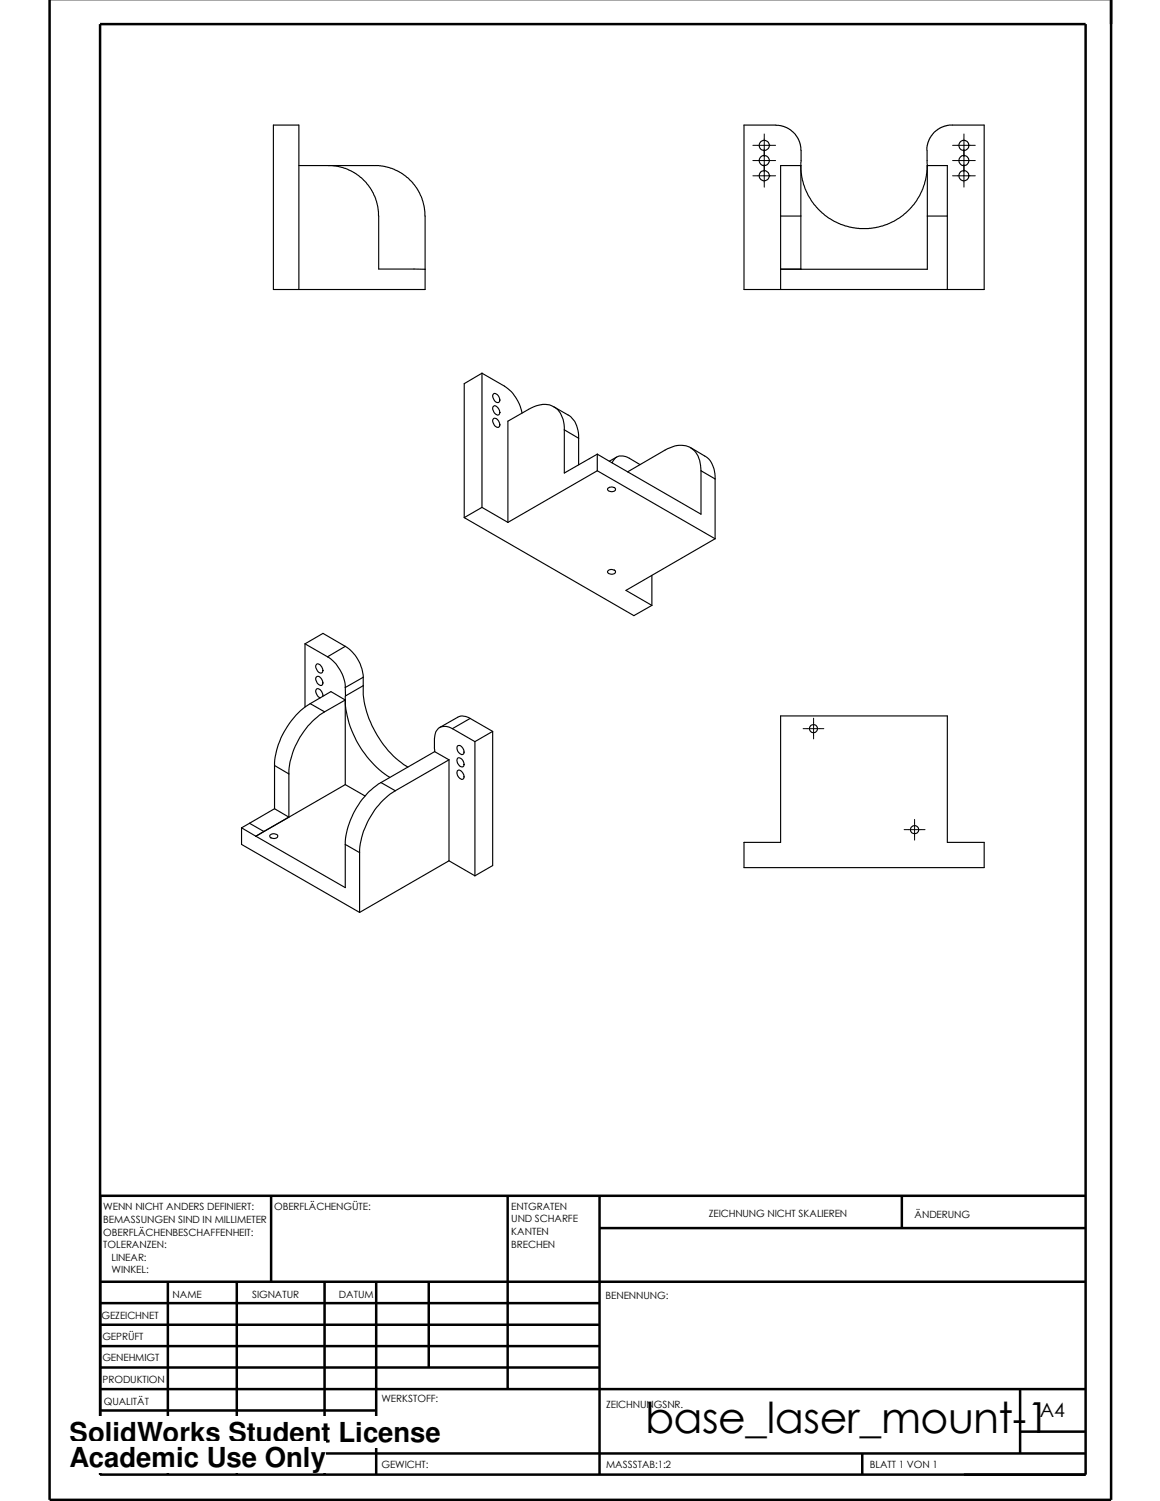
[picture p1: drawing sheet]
<svg xmlns="http://www.w3.org/2000/svg" width="216mm" height="279mm" viewBox="0 0 216 279" stroke-linecap="round" stroke-linejoin="round" font-family="sans-serif">
<g fill="none" stroke="#000" stroke-width=".47">
<path d="M9.2 -.1v279.3h197.6v-279.3M18.6 4.5h183.5v270h-183.5zM18.7 238.6h183.4M31.2 238.6v36M44.1 238.6v36M50.5 222.6v16M60.4 238.6v36M70 238.6v36M79.8 238.6v16M94.5 222.6v36M111.6 228.6h90.5M111.6 222.6v52"/>
<path d="M167.9 222.5v6M202.1 222.6h-183.4v52M18.7 258.6h183.4M18.7 254.6h92.9M18.7 250.6h92.9M18.7 246.6h92.9M18.7 242.6h92.9M189.9 258.5v12M18.7 270.6h183.4M18.7 266.6h51.3M18.7 262.6h51.3M160.5 270.5v4"/>
<path d="M189.9 266.5h12.2"/>
</g>
<g fill="none" stroke="#000" stroke-width=".21">
<path d="M55.6 30.8h14.9l1.5 .3 1.4 .4 1.4 .8 1.1 .8 .9 .9 .8 1.1 .8 1.4 .3 1.1 .3 1.1 .1 1.5v13.7h-28.2v-30.6h4.7v30.6M61.1 30.8l1.5 .1 1.1 .3 1.1 .3 1.4 .8 1 .8 1 .9 1.2 1.9 .7 1.7 .3 1.8 .1 10.7h8.6M149.1 30.8l.1 2.1 .7 2.3 1 2 1.1 1.4 1.5 1.5 1.7 1.1 2.2 .9 2.5 .4h2.2l2.2-.5 2.1-.8 2.2-1.6 1.5-1.5 1.5-2.5 .7-2.2 .3-2.6M149.1 30.8h-3.8v23.1M149.1 30.8v19.3M172.5 27.9l.1-.8 .5-1.4 .9-1.2 1.1-.8 1.6-.4h6.5v30.6h-44.7v-30.6h6.4l1 .2 1.2 .6 .9 .9 .5 .8 .4 1 .2 1.2v2.8M172.6 28v2.8M172.6 30.8v19.3h-27.3M172.6 30.8h3.7v23.1M145.3 40.2h3.8M145.3 50.1h3.8M172.6 40.2h3.7"/>
<path d="M89.7 69.5l4.2 2.4a7.7 7.7 0 0 1 3.3 5M89.7 69.5l-3.3 1.9v25M89.7 69.5v24.9M91.8 78a.8 .8 0 0 1 1.2 .7 .51 .51 0 0 1-.2 .8 .51 .51 0 0 1-.7-.2 1.14 1.14 0 0 1-.3-1.3zM91.8 75.6a.85 .85 0 0 1 1.2 .8 .51 .51 0 0 1-.1 .8 .51 .51 0 0 1-.8-.2 1.12 1.12 0 0 1-.3-1.4zM91.8 73.4a.89 .89 0 0 1 1.2 .9 .48 .48 0 0 1-.2 .6 .48 .48 0 0 1-.7-.2 1.14 1.14 0 0 1-.3-1.3zM103.1 75.7l2.6 1.6a4.7 4.7 0 0 1 2 4.3M86.4 96.4l31.6 18.2 3.3-1.9M89.7 94.4l-3.3 2M89.7 94.4l4.8 2.8M105 80a4.9 4.9 0 0 0-1.7-4.2 4.4 4.4 0 0 0-4.9 .4l-3.9 2.2v18.8M105 80v8.1l6.2-3.6"/>
<path d="M105 80l2.7 1.6M107.7 81.6v4.9M111.2 87.6l-16.7 9.6M111.2 87.6l21.9 12.7M111.2 84.5v3.1M111.2 84.5l19.3 11.2v-8.1M113.2 90.8a1 1 0 0 1 1.4 .2 .8 .8 0 0 1-1.4 .3l-.1-.3zM114 86.2a1.85 1.85 0 0 1 2.8-1.1l2.3 1.4M114.8 85.1l-1.4 .8M128.5 83.3l2.6 1.6a4.5 4.5 0 0 1 2 4.3M130.5 87.6a5 5 0 0 0-1.8-4.2 4.3 4.3 0 0 0-4.5 .1l-7.4 4.3M130.5 87.6l2.6 1.6"/>
<path d="M133.1 89.2v11.1M56.8 119.8v11.8M56.8 119.8l4.2 2.5M56.8 119.8l3.3-1.9 4.2 2.4M113.2 106.3a1.02 1.02 0 0 1 1.4 0 .68 .68 0 0 1-.4 .6 .68 .68 0 0 1-.7-.1l-.4-.2zM121.3 107.1v5.6M133.1 100.3l-16.6 9.6 4.8 2.8M57.7 131a14.8 14.8 0 0 0-6.6 11.5M57.7 131l2.7 1.5M58.8 126.1a.6 .6 0 0 1 .6-.2 .6 .6 0 0 1 .5 .5 .66 .66 0 0 1 .2 .7 .66 .66 0 0 1-.5 .5 1.43 1.43 0 0 1-.8-1.5zM58.9 123.7a.89 .89 0 0 1 1.2 .9 .48 .48 0 0 1-.3 .7 .48 .48 0 0 1-.6-.3 1.12 1.12 0 0 1-.3-1.3zM60.1 129.6a1.17 1.17 0 0 0-1.1-1.4 1.1 1.1 0 0 0 .5 1.6l.1 .1"/>
<path d="M60.4 132.5a14.5 14.5 0 0 0-6.6 11.6M61 122.3a7.3 7.3 0 0 1 3.3 5.7M64.3 130.3a18.3 18.3 0 0 0 8.3 14.4M64.3 120.3a7.4 7.4 0 0 1 3.3 5.8M64.3 130.3v15.8M64.3 130.3l-3.9 2.2M64.3 130.3l-2.7-1.6-3.9 2.3M64.3 128v1.5M64.3 120.3l-3.3 2M64.3 129.5v.8M67.6 127.6a18.3 18.3 0 0 0 6.1 13.5l2.2 1.7M67.6 127.6l-3.3 1.9"/>
<path d="M67.6 126.1l-3.3 1.9M67.6 126.1v1.5M80.9 139.9l2.7 1.5M80.9 139.9l-10 5.8M84.2 135.6a2.04 2.04 0 0 0-2.3-.2 2.04 2.04 0 0 0-1 2.1v2.4M84.2 135.6l4.2 2.4M85.1 138.9a.82 .82 0 0 1 1.2 .7 .51 .51 0 0 1 .1 .6 .51 .51 0 0 1-.5 .3 1.26 1.26 0 0 1-.8-1.6zM87.5 133.7a2.36 2.36 0 0 0-2.3-.2l-3.4 1.9M87.5 133.7l-3.3 1.9M87.5 133.7l4.2 2.4M88.4 138v25M91.7 136.1v25l-3.3 1.9"/>
<path d="M91.7 136.1l-3.3 1.9M145.3 133.3h31v23.5h6.9v4.7h-44.7v-4.7h6.8zM45 154.1v3.1l21.9 12.6M45 154.1l2.6 1.6M46.4 153.2l2.7 1.6M46.4 153.2l-1.4 .9M47.6 155.7l16.7 9.5v-8M49.1 154.8l-1.5 .9M50.2 155.4a1.07 1.07 0 0 1 1.5 .1 .7 .7 0 0 1-.4 .6 .7 .7 0 0 1-.8-.1l-.2-.1zM51.1 142.5l2.7 1.6M51.1 150.5l2.7 1.6M51.1 142.5v8"/>
<path d="M51.1 150.5l-4.7 2.7M53.8 152.1l-4.7 2.7M53.8 144.1v8M64.3 157.2l2.6 1.5M64.3 146.1l-16.7 9.6M64.3 146.1l3.6 2.1M66.9 158.7v11.1M70.9 145.7a14.6 14.6 0 0 0-6.6 11.5M70.9 145.7l2.7 1.5M73.6 147.2a14.8 14.8 0 0 0-6.7 11.5M83.6 141.4v18.8M83.6 141.4l-10 5.8"/>
<path d="M85.1 141.2a1 1 0 0 1 1.3 1.3 .54 .54 0 0 1-.6 .2 .54 .54 0 0 1-.5-.4l-.3-.7zM85.1 143.5a.87 .87 0 0 1 1.2 .7 .48 .48 0 0 1 0 .6 .48 .48 0 0 1-.5 .2 1.25 1.25 0 0 1-.7-1.5zM83.6 160.2l-16.7 9.6M83.6 160.2l4.8 2.8"/>
<circle cx="142.2" cy="32.7" r=".94"/>
<circle cx="142.2" cy="29.9" r=".94"/>
<circle cx="142.2" cy="27.1" r=".94"/>
<circle cx="179.4" cy="27.1" r=".95"/>
<circle cx="179.4" cy="29.9" r=".95"/>
<circle cx="179.4" cy="32.7" r=".95"/>
<circle cx="151.4" cy="135.6" r=".75"/>
<circle cx="170.2" cy="154.4" r=".77"/>
</g>
<path d="M140.1 32.7h4.3M140.1 27.1h4.3M140.1 29.9h4.3M142.2 24.9v9.9M177.3 32.7h4.2M177.3 27.1h4.2M177.3 29.9h4.2M179.4 24.9v9.9M149.5 135.6h3.8M151.4 133.7v3.8M168.3 154.4h3.9M170.2 152.5v3.9" fill="none" stroke="#000" stroke-width=".19"/>
<g fill="#fff">
<path d="M13 263.6h69v5.9h-69z"/>
<path d="M13 268.2h47.6v6h-47.6z"/>
</g>
<text font-size="8" x="120.1" y="266.7">base_laser_mount-1</text>
<g font-size="5.1">
<text x="13" y="268.4">SolidWorks Student License</text>
<text x="13" y="273">Academic Use Only</text>
</g>
<text font-size="3.6" x="193.5" y="263.8">A4</text>
<g font-size="1.9">
<text x="19.2" y="225.3">WENN NICHT ANDERS DEFINIERT:</text>
<text x="19.2" y="227.6">BEMASSUNGEN SIND IN MILLIMETER</text>
<text x="51" y="225.3">OBERFLÄCHENGÜTE:</text>
<text x="95.2" y="227.5">UND SCHARFE</text>
<text x="95.2" y="225.2">ENTGRATEN</text>
<text x="131.9" y="226.5">ZEICHNUNG NICHT SKALIEREN</text>
<text x="170.2" y="226.7">ÄNDERUNG</text>
<text x="19.2" y="230">OBERFLÄCHENBESCHAFFENHEIT:</text>
<text x="19.2" y="232.3">TOLERANZEN:</text>
<text x="95.2" y="232.2">BRECHEN</text>
<text x="95.2" y="229.9">KANTEN</text>
<text x="20.7" y="237">WINKEL:</text>
<text x="20.7" y="234.7">LINEAR:</text>
<text x="18.9" y="245.5">GEZEICHNET</text>
<text x="32.1" y="241.7">NAME</text>
<text x="46.9" y="241.6">SIGNATUR</text>
<text x="63.1" y="241.6">DATUM</text>
<text x="112.7" y="241.9">BENENNUNG:</text>
<text x="19" y="249.5">GEPRÜFT</text>
<text x="19" y="253.4">GENEHMIGT</text>
<text x="19.1" y="257.4">PRODUKTION</text>
<text x="19.3" y="261.6">QUALITÄT</text>
<text x="71" y="260.9">WERKSTOFF:</text>
<text x="112.8" y="262">ZEICHNUNGSNR.</text>
<text x="71" y="273.2">GEWICHT:</text>
<text x="112.8" y="273.3">MASSSTAB:1:2</text>
<text x="161.9" y="273.2">BLATT 1 VON 1</text>
</g>
</svg>
